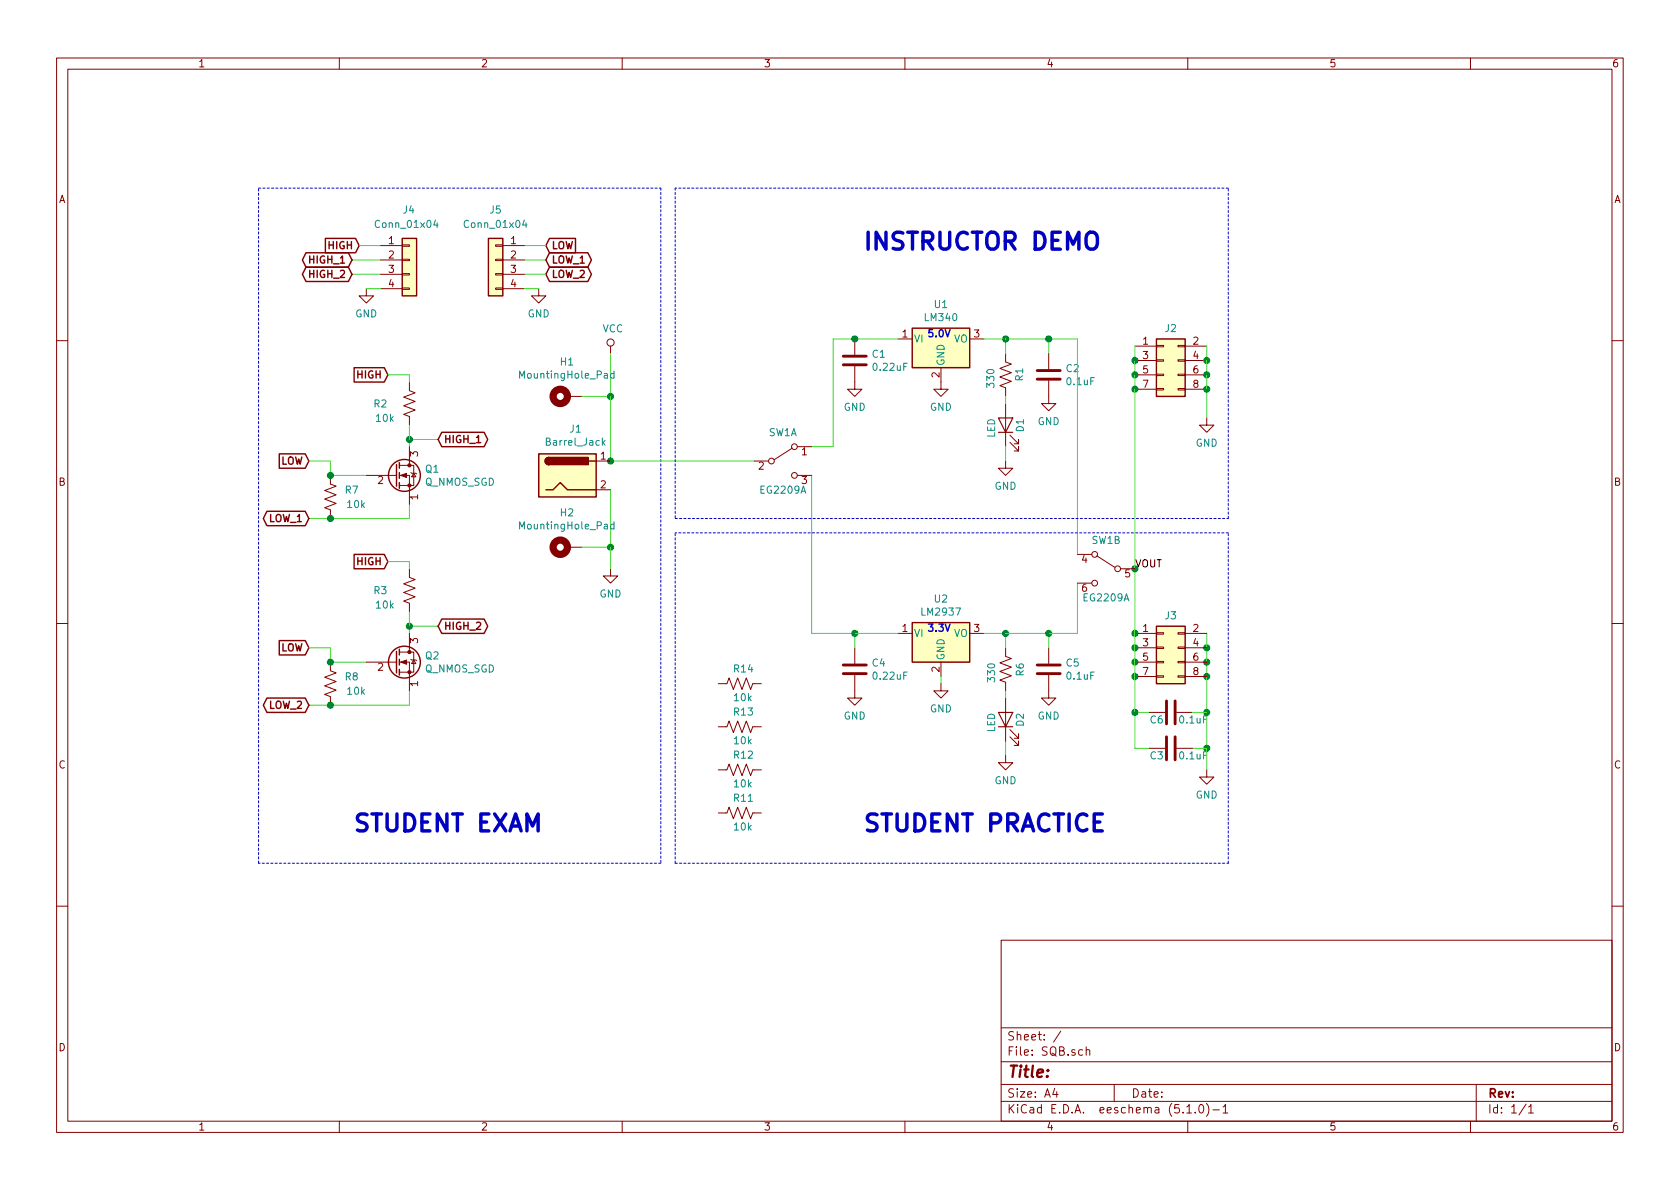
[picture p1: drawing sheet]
EESchema Schematic File Version 4
LIBS:SQB-cache
EELAYER 29 0
EELAYER END
$Descr A4 11693 8268
encoding utf-8
Sheet 1 1
Title ""
Date ""
Rev ""
Comp ""
Comment1 ""
Comment2 ""
Comment3 ""
Comment4 ""
$EndDescr
$Comp
L Regulator_Linear:LF33_TO252 U2
U 1 1
P 6550 4400
F 0 "U2" H 6550 4642 50  0000 C CNN
F 1 "LM2937" H 6550 4551 50  0000 C CNN
F 2 "TO_SOT_Packages_SMD:SOT-223-3_TabPin2" H 6550 4625 50  0001 C CIN
F 3 "" H 6550 4350 50  0001 C CNN
	1    6550 4400
	1    0    0    -1  
$EndComp
$Comp
L power:VCC #PWR0101
U 1 1
P 4250 2450
F 0 "#PWR0101" H 4250 2300 50  0001 C CNN
F 1 "VCC" H 4267 2623 50  0000 C CNN
F 2 "" H 4250 2450 50  0001 C CNN
F 3 "" H 4250 2450 50  0001 C CNN
	1    4250 2450
	1    0    0    -1  
$EndComp
$Comp
L Regulator_Linear:LF50_TO252 U1
U 1 1
P 6550 2350
F 0 "U1" H 6550 2592 50  0000 C CNN
F 1 "LM340" H 6550 2501 50  0000 C CNN
F 2 "TO_SOT_Packages_SMD:SOT-223-3_TabPin2" H 6550 2575 50  0001 C CIN
F 3 "" H 6550 2300 50  0001 C CNN
	1    6550 2350
	1    0    0    -1  
$EndComp
$Comp
L power:GND #PWR0103
U 1 1
P 6550 2650
F 0 "#PWR0103" H 6550 2400 50  0001 C CNN
F 1 "GND" H 6550 2477 50  0000 C CNN
F 2 "" H 6550 2650 50  0001 C CNN
F 3 "" H 6550 2650 50  0001 C CNN
	1    6550 2650
	1    0    0    -1  
$EndComp
$Comp
L power:GND #PWR0109
U 1 1
P 8400 2900
F 0 "#PWR0109" H 8400 2650 50  0001 C CNN
F 1 "GND" H 8400 2727 50  0000 C CNN
F 2 "" H 8400 2900 50  0001 C CNN
F 3 "" H 8400 2900 50  0001 C CNN
	1    8400 2900
	1    0    0    -1  
$EndComp
$Comp
L power:GND #PWR0110
U 1 1
P 4250 3950
F 0 "#PWR0110" H 4250 3700 50  0001 C CNN
F 1 "GND" H 4250 3777 50  0000 C CNN
F 2 "" H 4250 3950 50  0001 C CNN
F 3 "" H 4250 3950 50  0001 C CNN
	1    4250 3950
	1    0    0    -1  
$EndComp
Wire Wire Line
	4250 3400 4250 3800
$Comp
L power:GND #PWR0112
U 1 1
P 5950 4800
F 0 "#PWR0112" H 5950 4550 50  0001 C CNN
F 1 "GND" H 5950 4627 50  0000 C CNN
F 2 "" H 5950 4800 50  0001 C CNN
F 3 "" H 5950 4800 50  0001 C CNN
	1    5950 4800
	1    0    0    -1  
$EndComp
$Comp
L power:GND #PWR0113
U 1 1
P 5950 2650
F 0 "#PWR0113" H 5950 2400 50  0001 C CNN
F 1 "GND" H 5950 2477 50  0000 C CNN
F 2 "" H 5950 2650 50  0001 C CNN
F 3 "" H 5950 2650 50  0001 C CNN
	1    5950 2650
	1    0    0    -1  
$EndComp
Wire Wire Line
	4250 2450 4250 2750
$Comp
L Device:R_US R7
U 1 1
P 2300 3450
F 0 "R7" H 2500 3500 50  0000 R CNN
F 1 "10k" H 2550 3400 50  0000 R CNN
F 2 "Resistors_SMD:R_1206" V 2340 3440 50  0001 C CNN
F 3 "~" H 2300 3450 50  0001 C CNN
	1    2300 3450
	1    0    0    -1  
$EndComp
Wire Wire Line
	2300 3300 2550 3300
Wire Wire Line
	2850 3500 2850 3600
Wire Wire Line
	2850 3600 2300 3600
Wire Wire Line
	2150 3600 2300 3600
Connection ~ 2300 3600
$Comp
L Device:R_US R2
U 1 1
P 2850 2800
F 0 "R2" H 2700 2800 50  0000 R CNN
F 1 "10k" H 2750 2700 50  0000 R CNN
F 2 "Resistors_SMD:R_1206" V 2890 2790 50  0001 C CNN
F 3 "~" H 2850 2800 50  0001 C CNN
	1    2850 2800
	1    0    0    -1  
$EndComp
Wire Wire Line
	2850 3100 2850 3050
Wire Wire Line
	2300 3300 2300 3200
Connection ~ 2300 3300
Wire Wire Line
	2850 3050 3050 3050
Connection ~ 2850 3050
Wire Wire Line
	2850 3050 2850 2950
Wire Wire Line
	2850 2600 2850 2650
Text GLabel 2150 3600 0    50   BiDi ~ 10
LOW_1
Text GLabel 3050 3050 2    50   BiDi ~ 10
HIGH_1
$Comp
L Device:R_US R8
U 1 1
P 2300 4750
F 0 "R8" H 2500 4800 50  0000 R CNN
F 1 "10k" H 2550 4700 50  0000 R CNN
F 2 "Resistors_SMD:R_1206" V 2340 4740 50  0001 C CNN
F 3 "~" H 2300 4750 50  0001 C CNN
	1    2300 4750
	1    0    0    -1  
$EndComp
Wire Wire Line
	2300 4600 2550 4600
Wire Wire Line
	2850 4800 2850 4900
Wire Wire Line
	2850 4900 2300 4900
Wire Wire Line
	2150 4900 2300 4900
Connection ~ 2300 4900
$Comp
L Device:R_US R3
U 1 1
P 2850 4100
F 0 "R3" H 2700 4100 50  0000 R CNN
F 1 "10k" H 2750 4000 50  0000 R CNN
F 2 "Resistors_SMD:R_1206" V 2890 4090 50  0001 C CNN
F 3 "~" H 2850 4100 50  0001 C CNN
	1    2850 4100
	1    0    0    -1  
$EndComp
Wire Wire Line
	2850 4400 2850 4350
Wire Wire Line
	2300 4600 2300 4500
Connection ~ 2300 4600
Wire Wire Line
	2850 4350 3050 4350
Connection ~ 2850 4350
Wire Wire Line
	2850 4350 2850 4250
Wire Wire Line
	2850 3900 2850 3950
Text GLabel 2150 4900 0    50   BiDi ~ 10
LOW_2
Text GLabel 3050 4350 2    50   BiDi ~ 10
HIGH_2
Wire Wire Line
	2650 1800 2450 1800
Text GLabel 2450 1800 0    50   BiDi ~ 10
HIGH_1
Wire Wire Line
	2650 1900 2450 1900
Text GLabel 2450 1900 0    50   BiDi ~ 10
HIGH_2
$Comp
L Device:C C1
U 1 1
P 5950 2500
F 0 "C1" H 6065 2546 50  0000 L CNN
F 1 "0.22uF" H 6065 2455 50  0000 L CNN
F 2 "Capacitors_SMD:C_1206_HandSoldering" H 5988 2350 50  0001 C CNN
F 3 "~" H 5950 2500 50  0001 C CNN
	1    5950 2500
	1    0    0    -1  
$EndComp
Wire Wire Line
	5950 2350 6250 2350
$Comp
L power:GND #PWR0107
U 1 1
P 7300 2750
F 0 "#PWR0107" H 7300 2500 50  0001 C CNN
F 1 "GND" H 7300 2577 50  0000 C CNN
F 2 "" H 7300 2750 50  0001 C CNN
F 3 "" H 7300 2750 50  0001 C CNN
	1    7300 2750
	1    0    0    -1  
$EndComp
$Comp
L Device:C C2
U 1 1
P 7300 2600
F 0 "C2" H 7415 2646 50  0000 L CNN
F 1 "0.1uF" H 7415 2555 50  0000 L CNN
F 2 "Capacitors_SMD:C_1206_HandSoldering" H 7338 2450 50  0001 C CNN
F 3 "~" H 7300 2600 50  0001 C CNN
	1    7300 2600
	1    0    0    -1  
$EndComp
$Comp
L Device:C C4
U 1 1
P 5950 4650
F 0 "C4" H 6065 4696 50  0000 L CNN
F 1 "0.22uF" H 6065 4605 50  0000 L CNN
F 2 "Capacitors_SMD:C_1206_HandSoldering" H 5988 4500 50  0001 C CNN
F 3 "~" H 5950 4650 50  0001 C CNN
	1    5950 4650
	1    0    0    -1  
$EndComp
$Comp
L Device:Q_NMOS_SGD Q1
U 1 1
P 2750 3300
F 0 "Q1" H 2956 3346 50  0000 L CNN
F 1 "Q_NMOS_SGD" H 2956 3255 50  0000 L CNN
F 2 "Package_TO_SOT_THT:TO-92" H 2950 3400 50  0001 C CNN
F 3 "~" H 2750 3300 50  0001 C CNN
	1    2750 3300
	1    0    0    -1  
$EndComp
$Comp
L Device:Q_NMOS_SGD Q2
U 1 1
P 2750 4600
F 0 "Q2" H 2956 4646 50  0000 L CNN
F 1 "Q_NMOS_SGD" H 2956 4555 50  0000 L CNN
F 2 "Package_TO_SOT_THT:TO-92" H 2950 4700 50  0001 C CNN
F 3 "~" H 2750 4600 50  0001 C CNN
	1    2750 4600
	1    0    0    -1  
$EndComp
Wire Wire Line
	7900 4950 8000 4950
Text GLabel 2500 1700 0    50   Input ~ 10
HIGH
Wire Wire Line
	2500 1700 2650 1700
Text GLabel 2700 2600 0    50   Input ~ 10
HIGH
Wire Wire Line
	2700 2600 2850 2600
Text GLabel 2700 3900 0    50   Input ~ 10
HIGH
Wire Wire Line
	2700 3900 2850 3900
Text GLabel 3800 1700 2    50   Input ~ 10
LOW
Wire Wire Line
	3800 1700 3650 1700
Text GLabel 2150 4500 0    50   Input ~ 10
LOW
Wire Wire Line
	2150 4500 2300 4500
Text GLabel 2150 3200 0    50   Input ~ 10
LOW
Wire Wire Line
	2150 3200 2300 3200
Text GLabel 3800 1900 2    50   BiDi ~ 10
LOW_2
Wire Wire Line
	3800 1900 3650 1900
Text GLabel 3800 1800 2    50   BiDi ~ 10
LOW_1
Wire Wire Line
	3800 1800 3650 1800
$Comp
L Mechanical:MountingHole_Pad H1
U 1 1
P 3950 2750
F 0 "H1" V 4187 2753 50  0000 C CNN
F 1 "MountingHole_Pad" V 4096 2753 50  0000 C CNN
F 2 "Mounting_Holes:MountingHole_2.2mm_M2_Pad" H 3950 2750 50  0001 C CNN
F 3 "~" H 3950 2750 50  0001 C CNN
	1    3950 2750
	0    -1   -1   0   
$EndComp
$Comp
L Mechanical:MountingHole_Pad H2
U 1 1
P 3950 3800
F 0 "H2" V 4187 3803 50  0000 C CNN
F 1 "MountingHole_Pad" V 4096 3803 50  0000 C CNN
F 2 "Mounting_Holes:MountingHole_2.2mm_M2_Pad" H 3950 3800 50  0001 C CNN
F 3 "~" H 3950 3800 50  0001 C CNN
	1    3950 3800
	0    -1   -1   0   
$EndComp
Wire Wire Line
	4050 3800 4250 3800
Connection ~ 4250 3800
Wire Wire Line
	4250 3800 4250 3950
Wire Wire Line
	4050 2750 4250 2750
Connection ~ 4250 2750
Wire Wire Line
	7300 2450 7300 2350
$Comp
L Connector_Generic:Conn_01x04 J4
U 1 1
P 2850 1800
F 0 "J4" H 2800 2150 50  0000 L CNN
F 1 "Conn_01x04" H 2600 2050 50  0000 L CNN
F 2 "Connector_PinHeader_2.54mm:PinHeader_1x04_P2.54mm_Vertical" H 2850 1800 50  0001 C CNN
F 3 "~" H 2850 1800 50  0001 C CNN
	1    2850 1800
	1    0    0    -1  
$EndComp
$Comp
L Connector_Generic:Conn_01x04 J5
U 1 1
P 3450 1800
F 0 "J5" H 3450 2150 50  0000 C CNN
F 1 "Conn_01x04" H 3450 2050 50  0000 C CNN
F 2 "Connector_PinHeader_2.54mm:PinHeader_1x04_P2.54mm_Vertical" H 3450 1800 50  0001 C CNN
F 3 "~" H 3450 1800 50  0001 C CNN
	1    3450 1800
	-1   0    0    -1  
$EndComp
$Comp
L power:GND #PWR0111
U 1 1
P 2550 2000
F 0 "#PWR0111" H 2550 1750 50  0001 C CNN
F 1 "GND" H 2550 1827 50  0000 C CNN
F 2 "" H 2550 2000 50  0001 C CNN
F 3 "" H 2550 2000 50  0001 C CNN
	1    2550 2000
	1    0    0    -1  
$EndComp
Wire Wire Line
	2550 2000 2650 2000
$Comp
L power:GND #PWR0114
U 1 1
P 3750 2000
F 0 "#PWR0114" H 3750 1750 50  0001 C CNN
F 1 "GND" H 3750 1827 50  0000 C CNN
F 2 "" H 3750 2000 50  0001 C CNN
F 3 "" H 3750 2000 50  0001 C CNN
	1    3750 2000
	-1   0    0    -1  
$EndComp
Wire Wire Line
	3750 2000 3650 2000
Wire Wire Line
	8000 5200 7900 5200
Text Notes 6000 1750 0    118  ~ 24
INSTRUCTOR DEMO
Text Notes 6000 5800 0    118  ~ 24
STUDENT PRACTICE
Wire Notes Line
	1800 1300 4600 1300
Wire Notes Line
	4600 1300 4600 6000
Wire Notes Line
	4600 6000 1800 6000
Wire Notes Line
	1800 6000 1800 1300
Text Notes 2450 5800 0    118  ~ 24
STUDENT EXAM
$Comp
L Connector_Generic:Conn_02x04_Odd_Even J2
U 1 1
P 8100 2500
F 0 "J2" H 8150 2725 50  0000 C CNN
F 1 "Conn_02x04_Odd_Even" H 8150 2726 50  0001 C CNN
F 2 "Connector_PinHeader_2.54mm:PinHeader_2x04_P2.54mm_Vertical" H 8100 2500 50  0001 C CNN
F 3 "~" H 8100 2500 50  0001 C CNN
	1    8100 2500
	1    0    0    -1  
$EndComp
Wire Wire Line
	8400 2700 8400 2900
Wire Wire Line
	8400 2400 8400 2500
Connection ~ 8400 2700
Connection ~ 8400 2500
Wire Wire Line
	8400 2500 8400 2600
Connection ~ 8400 2600
Wire Wire Line
	8400 2600 8400 2700
Wire Wire Line
	7000 4850 7000 4800
Wire Wire Line
	7000 5250 7000 5150
$Comp
L power:GND #PWR0106
U 1 1
P 7000 5250
F 0 "#PWR0106" H 7000 5000 50  0001 C CNN
F 1 "GND" H 7000 5077 50  0000 C CNN
F 2 "" H 7000 5250 50  0001 C CNN
F 3 "" H 7000 5250 50  0001 C CNN
	1    7000 5250
	1    0    0    -1  
$EndComp
$Comp
L Device:R_US R6
U 1 1
P 7000 4650
F 0 "R6" V 7100 4700 50  0000 R CNN
F 1 "330" V 6900 4700 50  0000 R CNN
F 2 "Resistors_THT:R_Axial_DIN0204_L3.6mm_D1.6mm_P5.08mm_Horizontal" V 7040 4640 50  0001 C CNN
F 3 "~" H 7000 4650 50  0001 C CNN
	1    7000 4650
	1    0    0    -1  
$EndComp
$Comp
L Device:LED D2
U 1 1
P 7000 5000
F 0 "D2" H 7050 4900 50  0000 R CNN
F 1 "LED" H 7050 5100 50  0000 R CNN
F 2 "LEDs:LED_D5.0mm" H 7000 5000 50  0001 C CNN
F 3 "~" H 7000 5000 50  0001 C CNN
	1    7000 5000
	0    -1   -1   0   
$EndComp
Wire Wire Line
	4250 2750 4250 3200
$Comp
L Device:LED D1
U 1 1
P 7000 2950
F 0 "D1" H 7050 2850 50  0000 R CNN
F 1 "LED" H 7050 3050 50  0000 R CNN
F 2 "LEDs:LED_D5.0mm" H 7000 2950 50  0001 C CNN
F 3 "~" H 7000 2950 50  0001 C CNN
	1    7000 2950
	0    -1   -1   0   
$EndComp
$Comp
L Device:R_US R1
U 1 1
P 7000 2600
F 0 "R1" V 6900 2650 50  0000 R CNN
F 1 "330" V 7100 2700 50  0000 R CNN
F 2 "Resistors_THT:R_Axial_DIN0204_L3.6mm_D1.6mm_P5.08mm_Horizontal" V 7040 2590 50  0001 C CNN
F 3 "~" H 7000 2600 50  0001 C CNN
	1    7000 2600
	-1   0    0    1   
$EndComp
Wire Wire Line
	7000 2800 7000 2750
Wire Wire Line
	7000 3200 7000 3100
$Comp
L power:GND #PWR0104
U 1 1
P 7000 3200
F 0 "#PWR0104" H 7000 2950 50  0001 C CNN
F 1 "GND" H 7000 3027 50  0000 C CNN
F 2 "" H 7000 3200 50  0001 C CNN
F 3 "" H 7000 3200 50  0001 C CNN
	1    7000 3200
	1    0    0    -1  
$EndComp
$Comp
L Device:R_US R14
U 1 1
P 5150 4750
F 0 "R14" V 5250 4800 50  0000 R CNN
F 1 "10k" V 4750 4800 50  0000 R CNN
F 2 "Resistors_SMD:R_1206" V 5190 4740 50  0001 C CNN
F 3 "~" H 5150 4750 50  0001 C CNN
	1    5150 4750
	0    -1   -1   0   
$EndComp
$Comp
L Device:R_US R13
U 1 1
P 5150 5050
F 0 "R13" V 5250 5100 50  0000 R CNN
F 1 "10k" V 5350 5100 50  0000 R CNN
F 2 "Resistors_SMD:R_1206" V 5190 5040 50  0001 C CNN
F 3 "~" H 5150 5050 50  0001 C CNN
	1    5150 5050
	0    -1   -1   0   
$EndComp
$Comp
L Device:R_US R12
U 1 1
P 5150 5350
F 0 "R12" V 5250 5400 50  0000 R CNN
F 1 "10k" V 5050 5400 50  0000 R CNN
F 2 "Resistors_SMD:R_1206" V 5190 5340 50  0001 C CNN
F 3 "~" H 5150 5350 50  0001 C CNN
	1    5150 5350
	0    -1   -1   0   
$EndComp
$Comp
L Device:R_US R11
U 1 1
P 5150 5650
F 0 "R11" V 5250 5700 50  0000 R CNN
F 1 "10k" V 5050 5700 50  0000 R CNN
F 2 "Resistors_SMD:R_1206" V 5190 5640 50  0001 C CNN
F 3 "~" H 5150 5650 50  0001 C CNN
	1    5150 5650
	0    -1   -1   0   
$EndComp
Text Notes 6450 4400 0    50   ~ 10
3.3V
Text Notes 6450 2350 0    50   ~ 10
5.0V
Connection ~ 4250 3200
Wire Wire Line
	5250 3200 4250 3200
$Comp
L Connector:Barrel_Jack J1
U 1 1
P 3950 3300
F 0 "J1" H 4007 3625 50  0000 C CNN
F 1 "Barrel_Jack" H 4007 3534 50  0000 C CNN
F 2 "custom-footprints:BARREL_JACK" H 4000 3260 50  0001 C CNN
F 3 "~" H 4000 3260 50  0001 C CNN
	1    3950 3300
	1    0    0    -1  
$EndComp
Wire Wire Line
	7000 2450 7000 2350
Connection ~ 7000 2350
Wire Wire Line
	7000 2350 7300 2350
Wire Wire Line
	6850 2350 7000 2350
$Comp
L Device:C C6
U 1 1
P 8150 4950
F 0 "C6" V 8200 4800 50  0000 L CNN
F 1 "0.1uF" V 8200 5000 50  0000 L CNN
F 2 "Capacitors_SMD:C_1206_HandSoldering" H 8188 4800 50  0001 C CNN
F 3 "~" H 8150 4950 50  0001 C CNN
	1    8150 4950
	0    1    1    0   
$EndComp
Wire Wire Line
	8400 4600 8400 4700
Connection ~ 8400 4600
Wire Wire Line
	8400 4500 8400 4600
Connection ~ 8400 4500
Connection ~ 8400 4700
Wire Wire Line
	8400 4400 8400 4500
Wire Wire Line
	8400 4700 8400 4950
$Comp
L Connector_Generic:Conn_02x04_Odd_Even J3
U 1 1
P 8100 4500
F 0 "J3" H 8150 4725 50  0000 C CNN
F 1 "Conn_02x04_Odd_Even" H 8150 4726 50  0001 C CNN
F 2 "Connector_PinHeader_2.54mm:PinHeader_2x04_P2.54mm_Vertical" H 8100 4500 50  0001 C CNN
F 3 "~" H 8100 4500 50  0001 C CNN
	1    8100 4500
	1    0    0    -1  
$EndComp
Wire Wire Line
	8400 4950 8400 5200
Connection ~ 8400 4950
Connection ~ 8400 5200
Wire Wire Line
	8300 5200 8400 5200
$Comp
L Device:C C3
U 1 1
P 8150 5200
F 0 "C3" V 8200 5050 50  0000 L CNN
F 1 "0.1uF" V 8200 5250 50  0000 L CNN
F 2 "Capacitors_SMD:C_1206_HandSoldering" H 8188 5050 50  0001 C CNN
F 3 "~" H 8150 5200 50  0001 C CNN
	1    8150 5200
	0    1    1    0   
$EndComp
Wire Wire Line
	8300 4950 8400 4950
Wire Wire Line
	8400 5350 8400 5200
$Comp
L power:GND #PWR0108
U 1 1
P 8400 5350
F 0 "#PWR0108" H 8400 5100 50  0001 C CNN
F 1 "GND" H 8400 5177 50  0000 C CNN
F 2 "" H 8400 5350 50  0001 C CNN
F 3 "" H 8400 5350 50  0001 C CNN
	1    8400 5350
	1    0    0    -1  
$EndComp
Wire Wire Line
	5650 3100 5800 3100
Wire Wire Line
	5800 3100 5800 2350
Wire Wire Line
	5800 2350 5950 2350
Connection ~ 5950 2350
Wire Wire Line
	7500 3850 7500 2350
Wire Wire Line
	7500 2350 7300 2350
Connection ~ 7300 2350
Wire Wire Line
	6850 4400 7000 4400
$Comp
L Device:C C5
U 1 1
P 7300 4650
F 0 "C5" H 7415 4696 50  0000 L CNN
F 1 "0.1uF" H 7415 4605 50  0000 L CNN
F 2 "Capacitors_SMD:C_1206_HandSoldering" H 7338 4500 50  0001 C CNN
F 3 "~" H 7300 4650 50  0001 C CNN
	1    7300 4650
	1    0    0    -1  
$EndComp
$Comp
L power:GND #PWR0105
U 1 1
P 7300 4800
F 0 "#PWR0105" H 7300 4550 50  0001 C CNN
F 1 "GND" H 7300 4627 50  0000 C CNN
F 2 "" H 7300 4800 50  0001 C CNN
F 3 "" H 7300 4800 50  0001 C CNN
	1    7300 4800
	1    0    0    -1  
$EndComp
Wire Wire Line
	7900 5200 7900 4950
Connection ~ 7900 4400
Wire Wire Line
	7900 4400 7900 3950
Connection ~ 7900 4500
Wire Wire Line
	7900 4500 7900 4400
Connection ~ 7900 4600
Wire Wire Line
	7900 4600 7900 4500
Connection ~ 7900 4700
Wire Wire Line
	7900 4700 7900 4600
Connection ~ 7900 4950
Wire Wire Line
	7900 4950 7900 4700
Wire Wire Line
	7900 2400 7900 2500
Connection ~ 7900 2500
Wire Wire Line
	7900 2500 7900 2600
Connection ~ 7900 2600
Wire Wire Line
	7900 2600 7900 2700
Connection ~ 7900 2700
Wire Wire Line
	7000 4500 7000 4400
Connection ~ 7000 4400
Wire Wire Line
	5650 3300 5650 4400
Wire Wire Line
	7000 4400 7300 4400
Wire Wire Line
	7300 4500 7300 4400
Connection ~ 7300 4400
Wire Wire Line
	7300 4400 7500 4400
Wire Wire Line
	5650 4400 5950 4400
Wire Wire Line
	5950 4500 5950 4400
Connection ~ 5950 4400
Wire Wire Line
	5950 4400 6250 4400
Wire Wire Line
	6550 4700 6550 4750
$Comp
L power:GND #PWR0102
U 1 1
P 6550 4750
F 0 "#PWR0102" H 6550 4500 50  0001 C CNN
F 1 "GND" H 6550 4577 50  0000 C CNN
F 2 "" H 6550 4750 50  0001 C CNN
F 3 "" H 6550 4750 50  0001 C CNN
	1    6550 4750
	1    0    0    -1  
$EndComp
Wire Notes Line
	8550 1300 4700 1300
Wire Notes Line
	4700 6000 8550 6000
Wire Notes Line
	4700 1300 4700 3600
Wire Notes Line
	4700 3600 8550 3600
Wire Notes Line
	8550 3600 8550 1300
Wire Notes Line
	4700 6000 4700 3700
Wire Notes Line
	8550 3700 4700 3700
Wire Notes Line
	8550 6000 8550 3700
Connection ~ 7900 3950
Wire Wire Line
	7900 2700 7900 3950
Wire Wire Line
	7500 4050 7500 4400
Text Label 7900 3950 0    50   ~ 0
VOUT
$Comp
L Switch:SW_DPDT_x2 SW1
U 2 1
P 7700 3950
F 0 "SW1" H 7700 4150 50  0000 C CNN
F 1 "EG2209A" H 7700 3750 50  0000 C CNN
F 2 "custom-footprints:EG2209" H 7700 3950 50  0001 C CNN
F 3 "~" H 7700 3950 50  0001 C CNN
	2    7700 3950
	-1   0    0    -1  
$EndComp
$Comp
L Switch:SW_DPDT_x2 SW1
U 1 1
P 5450 3200
F 0 "SW1" H 5450 3400 50  0000 C CNN
F 1 "EG2209A" H 5450 3000 50  0000 C CNN
F 2 "custom-footprints:EG2209" H 5450 3200 50  0001 C CNN
F 3 "~" H 5450 3200 50  0001 C CNN
	1    5450 3200
	1    0    0    -1  
$EndComp
$EndSCHEMATC
